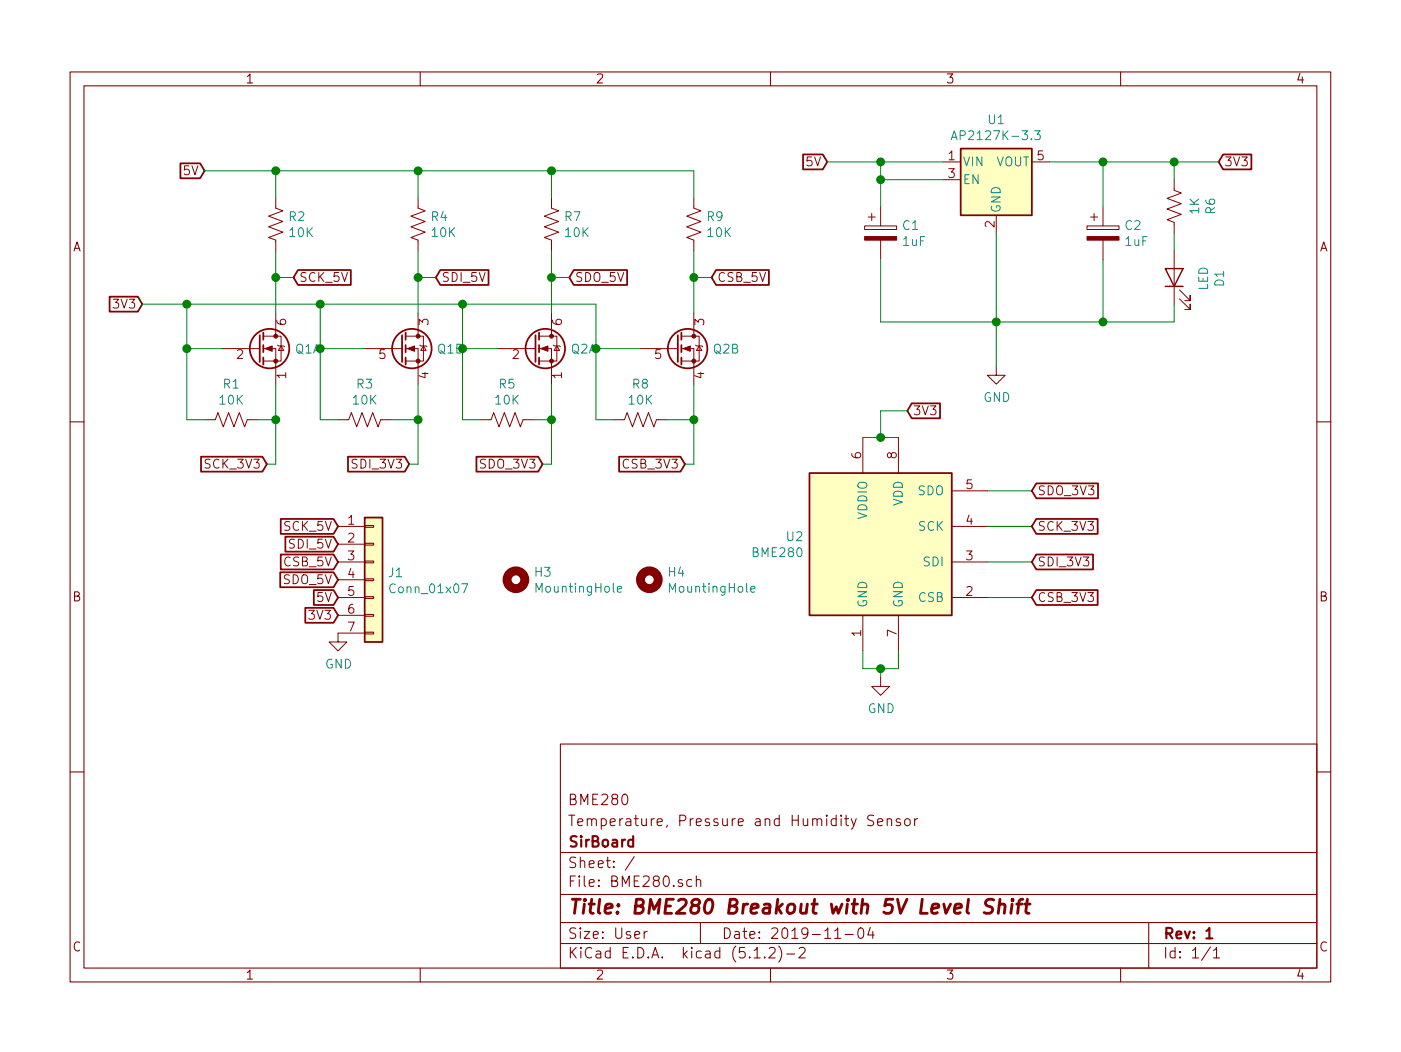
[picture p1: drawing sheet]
EESchema Schematic File Version 4
LIBS:BME280-cache
EELAYER 29 0
EELAYER END
$Descr User 7874 5906
encoding utf-8
Sheet 1 1
Title "BME280 Breakout with 5V Level Shift"
Date "2019-11-04"
Rev "1"
Comp "SirBoard"
Comment1 "Temperature, Pressure and Humidity Sensor"
Comment2 "BME280"
Comment3 ""
Comment4 ""
$EndDescr
$Comp
L Device:CP C1
U 1 1
P 4950 1300
F 0 "C1" H 5068 1345 50  0000 L CNN
F 1 "1uF" H 5068 1255 50  0000 L CNN
F 2 "Capacitor_SMD:C_0603_1608Metric" H 4988 1150 50  0001 C CNN
F 3 "~" H 4950 1300 50  0001 C CNN
F 4 "C29936" H 4950 1300 50  0001 C CNN "Part"
	1    4950 1300
	1    0    0    -1  
$EndComp
$Comp
L Device:CP C2
U 1 1
P 6200 1300
F 0 "C2" H 6318 1345 50  0000 L CNN
F 1 "1uF" H 6318 1255 50  0000 L CNN
F 2 "Capacitor_SMD:C_0603_1608Metric" H 6238 1150 50  0001 C CNN
F 3 "~" H 6200 1300 50  0001 C CNN
F 4 "C29936" H 6200 1300 50  0001 C CNN "Part"
	1    6200 1300
	1    0    0    -1  
$EndComp
Wire Wire Line
	4950 1450 4950 1800
Wire Wire Line
	4950 1800 5600 1800
Connection ~ 5600 1800
Wire Wire Line
	5300 900  4950 900 
Wire Wire Line
	4950 900  4950 1000
Wire Wire Line
	4950 1000 5300 1000
Wire Wire Line
	4950 1000 4950 1150
Connection ~ 4950 1000
Wire Wire Line
	5900 900  6200 900 
Wire Wire Line
	6200 900  6200 1150
Text GLabel 4650 900  0    50   Input ~ 0
5V
Wire Wire Line
	4650 900  4950 900 
Connection ~ 4950 900 
Text GLabel 6850 900  2    50   Input ~ 0
3V3
Wire Wire Line
	6850 900  6600 900 
Connection ~ 6200 900 
$Comp
L power:GND #PWR0101
U 1 1
P 5600 2050
F 0 "#PWR0101" H 5600 1800 50  0001 C CNN
F 1 "GND" H 5604 1878 50  0000 C CNN
F 2 "" H 5600 2050 50  0001 C CNN
F 3 "" H 5600 2050 50  0001 C CNN
	1    5600 2050
	1    0    0    -1  
$EndComp
Wire Wire Line
	5600 2050 5600 1800
$Comp
L Device:R_US R6
U 1 1
P 6600 1150
F 0 "R6" V 6803 1150 50  0000 C CNN
F 1 "1K" V 6713 1150 50  0000 C CNN
F 2 "Resistor_SMD:R_0603_1608Metric" V 6640 1140 50  0001 C CNN
F 3 "~" H 6600 1150 50  0001 C CNN
F 4 "C25585" V 6600 1150 50  0001 C CNN "Part"
	1    6600 1150
	1    0    0    -1  
$EndComp
$Comp
L Device:LED D1
U 1 1
P 6600 1550
F 0 "D1" H 6593 1297 50  0000 C CNN
F 1 "LED" H 6593 1387 50  0000 C CNN
F 2 "LED_SMD:LED_0603_1608Metric" H 6600 1550 50  0001 C CNN
F 3 "~" H 6600 1550 50  0001 C CNN
F 4 "C118330" H 6600 1550 50  0001 C CNN "Part"
	1    6600 1550
	0    -1   -1   0   
$EndComp
Wire Wire Line
	6600 1300 6600 1400
Wire Wire Line
	6600 1800 6600 1700
Wire Wire Line
	6600 900  6600 1000
Text GLabel 5100 2300 2    50   Input ~ 0
3V3
Text GLabel 1150 950  0    50   Input ~ 0
5V
Connection ~ 6600 900 
Wire Wire Line
	6600 900  6200 900 
Wire Wire Line
	6600 1800 6200 1800
Connection ~ 6200 1800
Wire Wire Line
	6200 1800 5600 1800
Wire Wire Line
	6200 1450 6200 1800
$Comp
L Device:Q_DUAL_NMOS_S1G1D2S2G2D1 Q2
U 1 1
P 3000 1950
F 0 "Q2" H 3206 1950 50  0000 L CNN
F 1 "BSS138DW" H 3205 1905 50  0001 L CNN
F 2 "Package_TO_SOT_SMD:SOT-363_SC-70-6" H 3200 1950 50  0001 C CNN
F 3 "~" H 3200 1950 50  0001 C CNN
F 4 "C193381" H 3000 1950 50  0001 C CNN "Part"
	1    3000 1950
	1    0    0    -1  
$EndComp
$Comp
L Device:Q_DUAL_NMOS_S1G1D2S2G2D1 Q2
U 2 1
P 3800 1950
F 0 "Q2" H 4005 1950 50  0000 L CNN
F 1 "BSS138DW" H 4005 1905 50  0001 L CNN
F 2 "Package_TO_SOT_SMD:SOT-363_SC-70-6" H 4000 1950 50  0001 C CNN
F 3 "~" H 4000 1950 50  0001 C CNN
	2    3800 1950
	1    0    0    -1  
$EndComp
$Comp
L Regulator_Linear:AP2127K-3.3 U1
U 1 1
P 5600 1000
F 0 "U1" H 5600 1340 50  0000 C CNN
F 1 "AP2127K-3.3" H 5600 1250 50  0000 C CNN
F 2 "Package_TO_SOT_SMD:SOT-23-5" H 5600 1325 50  0001 C CNN
F 3 "https://www.diodes.com/assets/Datasheets/AP2127.pdf" H 5600 1100 50  0001 C CNN
F 4 "C156285" H 5600 1000 50  0001 C CNN "Part"
	1    5600 1000
	1    0    0    -1  
$EndComp
Wire Wire Line
	5600 1300 5600 1800
$Comp
L Device:R_US R7
U 1 1
P 3100 1250
F 0 "R7" H 3168 1295 50  0000 L CNN
F 1 "10K" H 3168 1205 50  0000 L CNN
F 2 "Resistor_SMD:R_0603_1608Metric" V 3140 1240 50  0001 C CNN
F 3 "~" H 3100 1250 50  0001 C CNN
F 4 "C99198" H 3100 1250 50  0001 C CNN "Part"
	1    3100 1250
	1    0    0    -1  
$EndComp
$Comp
L Device:R_US R9
U 1 1
P 3900 1250
F 0 "R9" H 3968 1295 50  0000 L CNN
F 1 "10K" H 3968 1205 50  0000 L CNN
F 2 "Resistor_SMD:R_0603_1608Metric" V 3940 1240 50  0001 C CNN
F 3 "~" H 3900 1250 50  0001 C CNN
F 4 "C99198" H 3900 1250 50  0001 C CNN "Part"
	1    3900 1250
	1    0    0    -1  
$EndComp
$Comp
L Device:R_US R5
U 1 1
P 2850 2350
F 0 "R5" V 2647 2350 50  0000 C CNN
F 1 "10K" V 2737 2350 50  0000 C CNN
F 2 "Resistor_SMD:R_0603_1608Metric" V 2890 2340 50  0001 C CNN
F 3 "~" H 2850 2350 50  0001 C CNN
F 4 "C99198" V 2850 2350 50  0001 C CNN "Part"
	1    2850 2350
	0    1    1    0   
$EndComp
Wire Wire Line
	3900 950  3900 1100
Wire Wire Line
	3100 1100 3100 950 
Connection ~ 3100 950 
Wire Wire Line
	3100 1400 3100 1550
Wire Wire Line
	2800 1950 2600 1950
Wire Wire Line
	2600 1950 2600 2350
Wire Wire Line
	2600 2350 2700 2350
Wire Wire Line
	3000 2350 3100 2350
Wire Wire Line
	3100 2350 3100 2150
Wire Wire Line
	3450 2350 3350 2350
Wire Wire Line
	3350 2350 3350 1950
Wire Wire Line
	3350 1950 3600 1950
$Comp
L Device:R_US R8
U 1 1
P 3600 2350
F 0 "R8" V 3397 2350 50  0000 C CNN
F 1 "10K" V 3487 2350 50  0000 C CNN
F 2 "Resistor_SMD:R_0603_1608Metric" V 3640 2340 50  0001 C CNN
F 3 "~" H 3600 2350 50  0001 C CNN
F 4 "C99198" V 3600 2350 50  0001 C CNN "Part"
	1    3600 2350
	0    1    1    0   
$EndComp
Wire Wire Line
	3750 2350 3900 2350
Wire Wire Line
	3900 2350 3900 2150
Wire Wire Line
	3100 950  3900 950 
$Comp
L Device:Q_DUAL_NMOS_S1G1D2S2G2D1 Q1
U 1 1
P 1450 1950
F 0 "Q1" H 1656 1950 50  0000 L CNN
F 1 "BSS138DW" H 1655 1905 50  0001 L CNN
F 2 "Package_TO_SOT_SMD:SOT-363_SC-70-6" H 1650 1950 50  0001 C CNN
F 3 "~" H 1650 1950 50  0001 C CNN
F 4 "C193381" H 1450 1950 50  0001 C CNN "Part"
	1    1450 1950
	1    0    0    -1  
$EndComp
$Comp
L Device:Q_DUAL_NMOS_S1G1D2S2G2D1 Q1
U 2 1
P 2250 1950
F 0 "Q1" H 2455 1950 50  0000 L CNN
F 1 "BSS138DW" H 2455 1905 50  0001 L CNN
F 2 "Package_TO_SOT_SMD:SOT-363_SC-70-6" H 2450 1950 50  0001 C CNN
F 3 "~" H 2450 1950 50  0001 C CNN
	2    2250 1950
	1    0    0    -1  
$EndComp
$Comp
L Device:R_US R2
U 1 1
P 1550 1250
F 0 "R2" H 1618 1295 50  0000 L CNN
F 1 "10K" H 1618 1205 50  0000 L CNN
F 2 "Resistor_SMD:R_0603_1608Metric" V 1590 1240 50  0001 C CNN
F 3 "~" H 1550 1250 50  0001 C CNN
F 4 "C99198" H 1550 1250 50  0001 C CNN "Part"
	1    1550 1250
	1    0    0    -1  
$EndComp
$Comp
L Device:R_US R4
U 1 1
P 2350 1250
F 0 "R4" H 2418 1295 50  0000 L CNN
F 1 "10K" H 2418 1205 50  0000 L CNN
F 2 "Resistor_SMD:R_0603_1608Metric" V 2390 1240 50  0001 C CNN
F 3 "~" H 2350 1250 50  0001 C CNN
F 4 "C99198" H 2350 1250 50  0001 C CNN "Part"
	1    2350 1250
	1    0    0    -1  
$EndComp
$Comp
L Device:R_US R1
U 1 1
P 1300 2350
F 0 "R1" V 1097 2350 50  0000 C CNN
F 1 "10K" V 1187 2350 50  0000 C CNN
F 2 "Resistor_SMD:R_0603_1608Metric" V 1340 2340 50  0001 C CNN
F 3 "~" H 1300 2350 50  0001 C CNN
F 4 "C99198" V 1300 2350 50  0001 C CNN "Part"
	1    1300 2350
	0    1    1    0   
$EndComp
Wire Wire Line
	2350 950  2350 1100
Wire Wire Line
	1550 1100 1550 950 
Wire Wire Line
	2350 1400 2350 1550
Wire Wire Line
	1250 1950 1050 1950
Wire Wire Line
	1050 1950 1050 2350
Wire Wire Line
	1050 2350 1150 2350
Wire Wire Line
	1450 2350 1550 2350
Wire Wire Line
	1550 2350 1550 2150
Wire Wire Line
	1900 2350 1800 2350
Wire Wire Line
	1800 2350 1800 1950
Wire Wire Line
	1800 1950 2050 1950
$Comp
L Device:R_US R3
U 1 1
P 2050 2350
F 0 "R3" V 1847 2350 50  0000 C CNN
F 1 "10K" V 1937 2350 50  0000 C CNN
F 2 "Resistor_SMD:R_0603_1608Metric" V 2090 2340 50  0001 C CNN
F 3 "~" H 2050 2350 50  0001 C CNN
F 4 "C99198" V 2050 2350 50  0001 C CNN "Part"
	1    2050 2350
	0    1    1    0   
$EndComp
Wire Wire Line
	2200 2350 2350 2350
Wire Wire Line
	2350 2350 2350 2150
Wire Wire Line
	2350 950  3100 950 
Wire Wire Line
	2350 950  1550 950 
Connection ~ 2350 950 
Wire Wire Line
	1150 950  1550 950 
Connection ~ 1550 950 
Text GLabel 800  1700 0    50   Input ~ 0
3V3
Wire Wire Line
	800  1700 1050 1700
Wire Wire Line
	1050 1700 1050 1950
Connection ~ 1050 1950
Wire Wire Line
	1550 1400 1550 1550
Wire Wire Line
	1050 1700 1800 1700
Wire Wire Line
	1800 1700 1800 1950
Connection ~ 1050 1700
Connection ~ 1800 1950
Wire Wire Line
	1800 1700 2600 1700
Wire Wire Line
	3350 1700 3350 1950
Connection ~ 1800 1700
Connection ~ 3350 1950
Wire Wire Line
	2600 1950 2600 1700
Connection ~ 2600 1950
Connection ~ 2600 1700
Wire Wire Line
	2600 1700 3350 1700
Text GLabel 1500 2600 0    50   Input ~ 0
SCK_3V3
Text GLabel 2300 2600 0    50   Input ~ 0
SDI_3V3
Text GLabel 3050 2600 0    50   Input ~ 0
SDO_3V3
Text GLabel 3850 2600 0    50   Input ~ 0
CSB_3V3
Wire Wire Line
	3850 2600 3900 2600
Wire Wire Line
	3900 2600 3900 2350
Connection ~ 3900 2350
Wire Wire Line
	3100 2600 3050 2600
Wire Wire Line
	3100 2350 3100 2600
Connection ~ 3100 2350
Wire Wire Line
	2350 2350 2350 2600
Wire Wire Line
	2350 2600 2300 2600
Connection ~ 2350 2350
Wire Wire Line
	1550 2350 1550 2600
Wire Wire Line
	1550 2600 1500 2600
Connection ~ 1550 2350
Wire Wire Line
	3900 1400 3900 1550
Text GLabel 1650 1550 2    50   Input ~ 0
SCK_5V
Text GLabel 2450 1550 2    50   Input ~ 0
SDI_5V
Text GLabel 3200 1550 2    50   Input ~ 0
SDO_5V
Text GLabel 4000 1550 2    50   Input ~ 0
CSB_5V
Wire Wire Line
	4000 1550 3900 1550
Connection ~ 3900 1550
Wire Wire Line
	3900 1550 3900 1750
Wire Wire Line
	3200 1550 3100 1550
Connection ~ 3100 1550
Wire Wire Line
	3100 1550 3100 1750
Connection ~ 2350 1550
Wire Wire Line
	2350 1550 2350 1750
Wire Wire Line
	1650 1550 1550 1550
Connection ~ 1550 1550
Wire Wire Line
	1550 1550 1550 1750
Wire Wire Line
	2350 1550 2450 1550
Wire Wire Line
	5100 2300 4950 2300
Text GLabel 1900 2950 0    50   Input ~ 0
SCK_5V
Text GLabel 1900 3050 0    50   Input ~ 0
SDI_5V
Text GLabel 1900 3150 0    50   Input ~ 0
CSB_5V
Text GLabel 1900 3250 0    50   Input ~ 0
SDO_5V
$Comp
L power:GND #PWR0102
U 1 1
P 1900 3550
F 0 "#PWR0102" H 1900 3300 50  0001 C CNN
F 1 "GND" H 1904 3378 50  0000 C CNN
F 2 "" H 1900 3550 50  0001 C CNN
F 3 "" H 1900 3550 50  0001 C CNN
	1    1900 3550
	1    0    0    -1  
$EndComp
$Comp
L Connector_Generic:Conn_01x07 J1
U 1 1
P 2100 3250
F 0 "J1" H 2179 3292 50  0000 L CNN
F 1 "Conn_01x07" H 2179 3202 50  0000 L CNN
F 2 "Connector_PinHeader_2.54mm:PinHeader_1x07_P2.54mm_Vertical" H 2100 3250 50  0001 C CNN
F 3 "~" H 2100 3250 50  0001 C CNN
	1    2100 3250
	1    0    0    -1  
$EndComp
Text GLabel 1900 3450 0    50   Input ~ 0
3V3
Text GLabel 1900 3350 0    50   Input ~ 0
5V
$Comp
L Mechanical:MountingHole H4
U 1 1
P 3650 3250
F 0 "H4" H 3750 3295 50  0000 L CNN
F 1 "MountingHole" H 3750 3205 50  0000 L CNN
F 2 "MountingHole:MountingHole_2.7mm_M2.5_ISO14580_Pad" H 3650 3250 50  0001 C CNN
F 3 "~" H 3650 3250 50  0001 C CNN
	1    3650 3250
	1    0    0    -1  
$EndComp
$Comp
L Mechanical:MountingHole H3
U 1 1
P 2900 3250
F 0 "H3" H 3000 3295 50  0000 L CNN
F 1 "MountingHole" H 3000 3205 50  0000 L CNN
F 2 "MountingHole:MountingHole_2.7mm_M2.5_ISO14580_Pad" H 2900 3250 50  0001 C CNN
F 3 "~" H 2900 3250 50  0001 C CNN
	1    2900 3250
	1    0    0    -1  
$EndComp
Connection ~ 4950 2450
Wire Wire Line
	4950 2450 4850 2450
Wire Wire Line
	4950 2450 5050 2450
Wire Wire Line
	4950 2300 4950 2450
Wire Wire Line
	4950 3750 5050 3750
Connection ~ 4950 3750
Wire Wire Line
	4950 3800 4950 3750
Wire Wire Line
	5050 3750 5050 3650
Wire Wire Line
	4850 3750 4950 3750
Wire Wire Line
	4850 3650 4850 3750
Wire Wire Line
	5550 3350 5800 3350
Wire Wire Line
	5800 2750 5550 2750
Wire Wire Line
	5800 2950 5550 2950
Wire Wire Line
	5550 3150 5800 3150
Text GLabel 5800 3350 2    50   Input ~ 0
CSB_3V3
Text GLabel 5800 2750 2    50   Input ~ 0
SDO_3V3
Text GLabel 5800 3150 2    50   Input ~ 0
SDI_3V3
Text GLabel 5800 2950 2    50   Input ~ 0
SCK_3V3
$Comp
L power:GND #PWR0106
U 1 1
P 4950 3800
F 0 "#PWR0106" H 4950 3550 50  0001 C CNN
F 1 "GND" H 4954 3628 50  0000 C CNN
F 2 "" H 4950 3800 50  0001 C CNN
F 3 "" H 4950 3800 50  0001 C CNN
	1    4950 3800
	1    0    0    -1  
$EndComp
$Comp
L Sensor:BME280 U2
U 1 1
P 4950 3050
F 0 "U2" H 4520 3095 50  0000 R CNN
F 1 "BME280" H 4520 3005 50  0000 R CNN
F 2 "Package_LGA:Bosch_LGA-8_2.5x2.5mm_P0.65mm_ClockwisePinNumbering" H 4950 2850 50  0001 C CNN
F 3 "https://ae-bst.resource.bosch.com/media/_tech/media/datasheets/BST-BME280_DS001-11.pdf" H 4950 2850 50  0001 C CNN
	1    4950 3050
	1    0    0    -1  
$EndComp
$EndSCHEMATC
